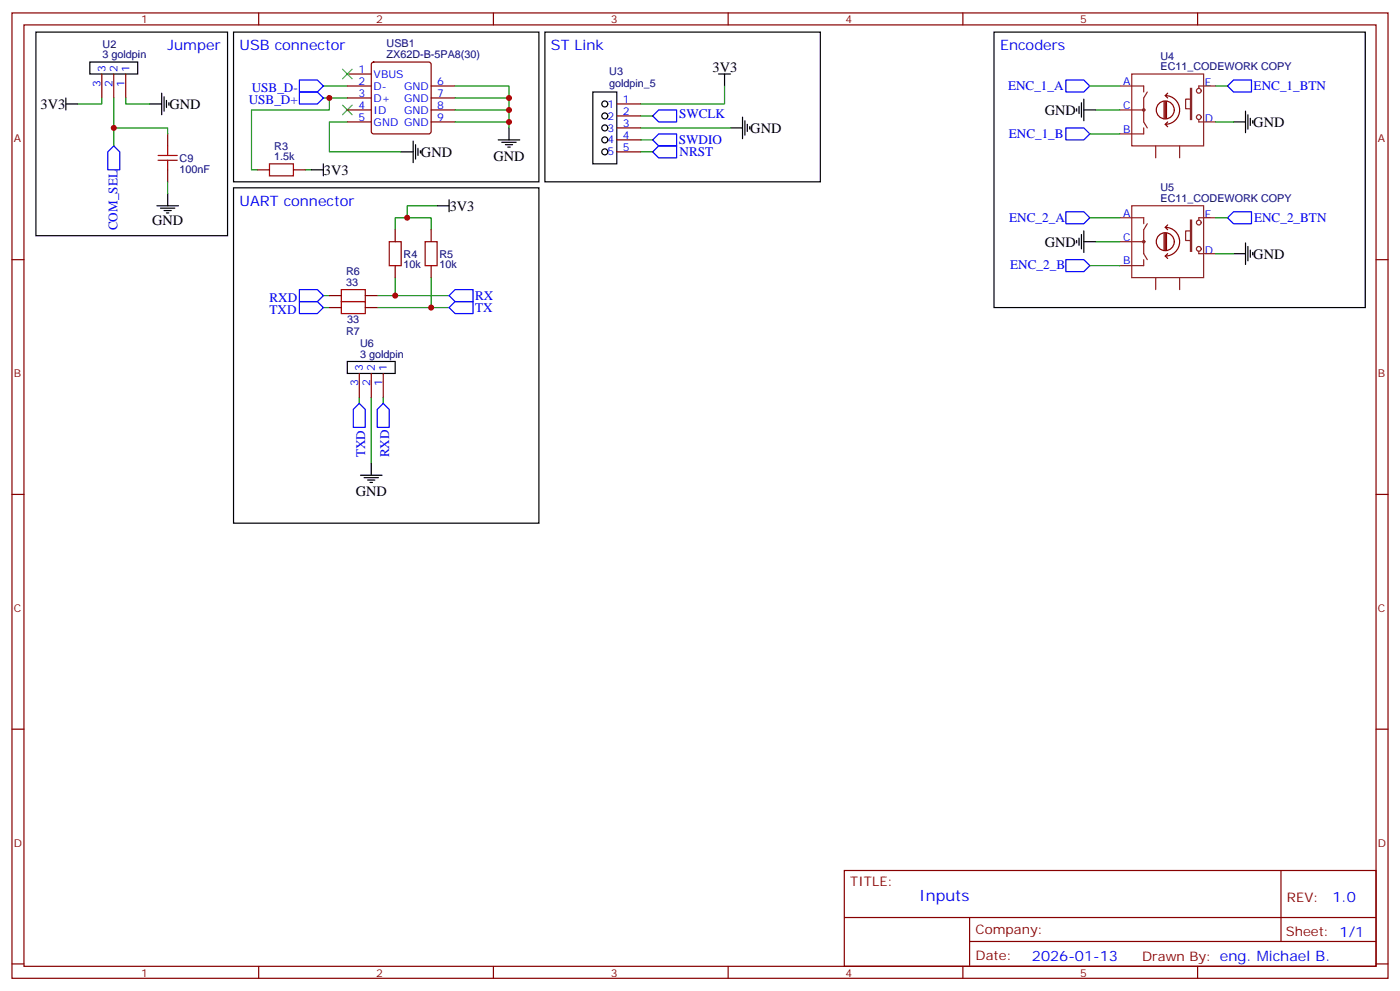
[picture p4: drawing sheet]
<svg xmlns="http://www.w3.org/2000/svg" width="412mm" height="292mm" viewBox="0 0 412 292" stroke-linecap="round" stroke-linejoin="round" font-family="sans-serif">
<g fill="none" stroke="#870000" stroke-width=".35">
<path d="M3.5 3.8h405.4v284.3h-405.4zM7.1 7.3h398.2v277.3h-398.2zM76.2 3.8v3.5M109.6 18.5l.5-.2h16.2l.5 .2 .2 .5v19.7l-.2 .5-.5 .2h-16.2l-.5-.2-.2-.5v-19.7zM145.3 3.8v3.5M214.5 3.8v3.5M283.6 3.8v3.5M352.8 3.8v3.5M30 21.8v7.1M33.5 21.8v7.1M37 21.8v7.1M49.4 39.4v3.6"/>
<path d="M102.3 35.9h7.1M102.3 32.4h7.1M102.3 28.9h7.1M102.3 21.8h7.1M102.3 25.3h7.1M127 35.9h7.1M127 32.4h7.1M127 28.9h7.1M127 25.3h7.1M181.7 30.6h7M181.7 34.1h7M181.7 37.7h7"/>
<path d="M49.4 50v3.6M75.8 50h3.6M86.4 50h3.6M181.7 41.2h7M181.7 44.7h7M3.5 76.5h3.6M116.4 67.7v3.5M116.4 78.2v3.6M127 67.7v3.5M127 78.2v3.6M405.3 76.5h3.6M97 87.1h3.5"/>
<path d="M97 90.6h3.5M107.6 87.1h3.5M107.6 90.6h3.5M105.8 110v7.1M109.4 110v7.1M112.9 110v7.1M3.5 145.6h3.6M405.3 145.6h3.6M3.5 214.8h3.6M405.3 214.8h3.6M248.7 256.4h156.6v28.2h-156.6zM377.3 256.4v20.9"/>
<path d="M248.7 270.2h156.5M285.6 277.3h119.6M285.6 270.2v14.2M3.5 283.9h3.6M76.2 284.6v3.5M145.3 284.6v3.5M214.5 284.6v3.5M283.6 284.6v3.5M352.8 284.6v3.5M405.3 283.9h3.6"/>
</g>
<g fill="none" stroke="#000" stroke-width=".35">
<path d="M10.6 9.5h56.4v59.9h-56.4zM26.5 18.3h14.1v3.5h-14.1zM68.8 9.5h89.9v44.1h-89.9zM160.5 9.5h81.2v44.1h-81.2zM292.8 9.5h109.4v81.1h-109.4zM19.4 30.6h3.5M19.4 28.9v3.5M44.1 30.6h3.5M47.6 27.4v6.4M48.3 28.5v4.2M49 29.6v2.1M49.7 30.3v.7"/>
<path d="M149.9 37.7v3.5M174.6 27.1h7.1v21.2h-7.1zM211.7 21.8h3.5M213.4 21.8v3.5M215.2 37.7h3.5M218.7 34.5v6.4M219.4 35.6v4.2M220.1 36.6v2.1M220.8 37.3v.7M317.1 32v.7M317.9 31.3v2.1M318.6 30.3v4.2"/>
<path d="M319.3 32.4h3.5M319.3 29.2v6.4M363.4 35.9h3.5M366.9 32.7v6.4M367.6 33.8v4.2M368.3 34.9v2.1M369 35.6v.7M49.4 57.1v3.5M68.8 55.3h89.9v98.8h-89.9zM91.7 50h3.5M95.2 48.3v3.5M118.2 44.7h3.5"/>
<path d="M121.7 41.6v6.3M122.4 42.6v4.2M123.1 43.7v2.1M123.8 44.4v.7M132.3 58.8v3.6M146.8 41.2h6.3M147.8 41.9h4.2M148.9 42.6h2.1M149.6 43.3h.7M46.2 60.6h6.4M47.3 61.3h4.2M48.3 62h2.1"/>
<path d="M49 62.7h.7M128.8 60.6h3.5M317.1 70.8v.7M317.9 70.1v2.1M318.6 69.1v4.2M319.3 68v6.4M319.3 71.2h3.5M363.4 74.7h3.5M366.9 71.5v6.4M367.6 72.6v4.2M368.3 73.7v2.1M369 74.4v.7"/>
<path d="M102.3 106.5h14.1v3.5h-14.1zM106.2 140h6.3M109.4 136.5v3.5M107.2 140.7h4.3M108.3 141.4h2.1M109 142.1h.7"/>
<circle cx="178.2" cy="30.6" r=".88"/>
<circle cx="178.2" cy="37.7" r=".88"/>
<circle cx="178.2" cy="34.1" r=".88"/>
<circle cx="178.2" cy="41.2" r=".88"/>
<circle cx="178.2" cy="44.7" r=".88"/>
</g>
<g fill="none" stroke="#008700" stroke-width=".35">
<path d="M30 28.9v1.7h-7.1M33.5 37.7h15.9v1.7M33.5 28.9v14.1M37 28.9v1.7h7.1M95.2 25.3h7.1M95.2 28.9h7.1M97 28.9v3.5h-22.9v17.6h1.7M102.3 35.9h-5.3v8.8h21.2M134.1 25.3h15.8v12.4M134.1 32.4h15.8M134.1 35.9h15.8M134.1 28.9h15.8"/>
<path d="M188.7 34.1h3.6M188.7 37.7h26.5M213.4 25.3v5.3h-24.7M321 25.3h8.8M321 39.4h8.8M322.8 32.4h7M358.1 25.3h3.5M358.1 35.9h5.3M49.4 53.6v3.5M90 50h1.7M188.7 41.2h3.6M188.7 44.7h3.6"/>
<path d="M116.4 67.7v-3.6h10.6v3.6M128.8 60.6h-8.9v3.5M321 64.1h8.8M321 78.2h8.8M322.8 71.2h7M358.1 64.1h3.5M358.1 74.7h5.3M95.2 90.6h1.8M95.2 87.1h1.8M111.1 90.6h21.2M111.1 87.1h21.2M116.4 81.8v5.3"/>
<path d="M127 81.8v8.8M105.8 117.1v1.7M109.4 117.1v19.4M112.9 117.1v1.7"/>
</g>
<g fill="none" stroke="#00f" stroke-width=".35">
<path d="M88.2 27.1h5.3l1.7 1.8-1.7 1.7h-5.3zM88.2 23.6h5.3l1.7 1.7-1.7 1.8h-5.3zM192.3 34.1l1.7-1.7h5.3v3.5h-5.3zM314 23.6h5.3l1.7 1.7-1.7 1.8h-5.3zM314 37.7h5.3l1.7 1.7-1.7 1.8h-5.3zM361.6 25.3l1.8-1.7h5.3v3.5h-5.3zM33.5 43l1.8 1.7v5.3h-3.6v-5.3zM192.3 41.2l1.7-1.8h5.3v3.6h-5.3zM192.3 44.7l1.7-1.7h5.3v3.5h-5.3zM314 76.5h5.3l1.7 1.7-1.7 1.8h-5.3zM314 62.4h5.3l1.7 1.7-1.7 1.8h-5.3zM361.6 64.1l1.8-1.7h5.3v3.5h-5.3z"/>
<path d="M88.2 85.3h5.3l1.7 1.8-1.7 1.7h-5.3zM88.2 88.8h5.3l1.7 1.8-1.7 1.8h-5.3zM132.3 87.1l1.8-1.8h5.2v3.5h-5.2zM132.3 90.6l1.8-1.8h5.2v3.6h-5.2zM105.8 118.8l1.8 1.8v5.3h-3.5v-5.3zM111.1 120.6l1.8-1.8 1.8 1.8v5.3h-3.6z"/>
</g>
<path d="M46.6 45.8h5.6M46.6 47.2h5.6M49.4 43v2.8M49.4 47.2v2.8M79.4 48.3h7v3.5h-7zM114.7 71.2h3.5v7h-3.5zM125.2 71.2h3.6v7h-3.6zM100.5 85.3h7.1v3.5h-7.1zM100.5 88.8h7.1v3.6h-7.1z" fill="none" stroke="#a10000" stroke-width=".35"/>
<g fill="none" stroke="#8c2424" stroke-width=".35">
<path d="M329.8 25.3h7.1v1.8M329.8 32.4h7.1M333.4 21.8h21.1v21.2h-21.1zM336.9 37.7v1.7h-7.1M338 27.1l-1.1 1.8v7l1.1 1.8M350.7 26h.3v9.2h-.3zM350.7 29.2h-1.5v2.8h1.5M353.1 35.2v.7h5M358.1 25.3h-5v.7M340.4 43v3.5M347.5 43v3.5M329.8 64.1h7.1v1.8"/>
<path d="M329.8 71.2h7.1M333.4 60.6h21.1v21.2h-21.1zM336.9 76.5v1.7h-7.1M338 65.9l-1.1 1.8v7l1.1 1.8M350.7 64.8h.3v9.2h-.3zM350.7 68h-1.5v2.8h1.5M353.1 74v.7h5M358.1 64.1h-5v.7M340.4 81.8v3.5M347.5 81.8v3.5"/>
<circle cx="336.9" cy="32.4" r=".35"/>
<circle cx="353.1" cy="34.5" r=".71"/>
<circle cx="353.1" cy="26.7" r=".71"/>
<circle cx="336.9" cy="71.2" r=".35"/>
<circle cx="353.1" cy="65.5" r=".71"/>
<circle cx="353.1" cy="73.3" r=".71"/>
</g>
<g fill="none" stroke="#850000" stroke-width=".35">
<path d="M342.9 29.9v5M343.3 28.2a4.2 4.2 0 0 1 4.2 4.2 4.2 4.2 0 0 1-4.2 4.2M343.3 29.9v5M343.3 36.6l.7 .7M343.3 28.2l.7 .7M343.6 29.9v5M344 35.9l-.7 .7M344 27.4l-.7 .8M345.9 32.4a2.65 2.65 0 0 0-3.8-2.4 2.65 2.65 0 0 0-.6 4.4 2.65 2.65 0 0 0 4.3-1.3l.1-.6M342.9 68.7v5M343.3 67a4.2 4.2 0 0 1 4.2 4.2 4.2 4.2 0 0 1-4.2 4.2M343.3 75.4l.7 .7"/>
<path d="M343.3 68.7v5M343.3 67l.7 .7M343.6 68.7v5M344 74.7l-.7 .7M344 66.3l-.7 .7M345.9 71.2a2.65 2.65 0 0 0-3.8-2.4 2.65 2.65 0 0 0-.6 4.4 2.65 2.65 0 0 0 4.3-1.3l.1-.6"/>
</g>
<path d="M100.9 31l2.8 2.8M100.9 20.4l2.8 2.8M103.7 31l-2.8 2.8M103.7 20.4l-2.8 2.8" fill="none" stroke="#3c3" stroke-width=".35"/>
<g fill="#c00">
<circle cx="33.5" cy="37.7" r=".88"/>
<circle cx="149.9" cy="28.9" r=".88"/>
<circle cx="149.9" cy="32.4" r=".88"/>
<circle cx="149.9" cy="35.9" r=".88"/>
<circle cx="97" cy="28.9" r=".88"/>
<circle cx="119.9" cy="64.1" r=".88"/>
<circle cx="116.4" cy="87.1" r=".88"/>
<circle cx="127" cy="90.6" r=".88"/>
</g>
<text font-size="4.6" fill="#00f" x="270.8" y="265.4">Inputs</text>
<g font-size="4.2" fill="#00f">
<text x="49.4" y="14.7">Jumper</text>
<text x="70.6" y="14.7">USB connector</text>
<text x="162.3" y="14.7">ST Link</text>
<text x="294.6" y="14.7">Encoders</text>
<text x="70.6" y="60.6">UART connector</text>
<text x="392.5" y="265.7">1.0</text>
<text x="304" y="283">2026-01-13</text>
</g>
<g font-size="4.2">
<text x="209.9" y="21.1">3V3</text>
<text x="11.9" y="32.1">3V3</text>
<text x="49.9" y="32.1">GND</text>
<text x="307.8" y="33.8">GND</text>
<text x="221" y="39.1">GND</text>
<text x="369.2" y="37.4">GND</text>
<text x="124" y="46.2">GND</text>
<text x="145.3" y="47.3">GND</text>
<text x="95.4" y="51.5">3V3</text>
<text x="132.5" y="62">3V3</text>
<text x="44.8" y="66.3">GND</text>
<text x="307.8" y="72.6">GND</text>
<text x="369.2" y="76.2">GND</text>
<text x="104.8" y="146.1">GND</text>
</g>
<g font-size="3.9" fill="#00f">
<text x="74.2" y="27.1">USB_D-</text>
<text x="296.9" y="26.6">ENC_1_A</text>
<text x="369.3" y="26.6">ENC_1_BTN</text>
<text x="73.3" y="30.6">USB_D+</text>
<text x="200" y="34.8">SWCLK</text>
<text x="297.2" y="40.7">ENC_1_B</text>
<text x="200" y="42.5">SWDIO</text>
<text x="200.2" y="46">NRST</text>
<text x="297.3" y="65.2">ENC_2_A</text>
<text x="369.4" y="65.5">ENC_2_BTN</text>
<text x="34.7" y="67.8" transform="rotate(-90 34.7 67.8)">COM_SEL</text>
<text x="297.6" y="79.4">ENC_2_B</text>
<text x="79.4" y="88.8">RXD</text>
<text x="139.9" y="88.4">RX</text>
<text x="79.4" y="92.4">TXD</text>
<text x="140" y="91.9">TX</text>
<text x="107.6" y="134.7" transform="rotate(-90 107.6 134.7)">TXD</text>
<text x="114.6" y="134.7" transform="rotate(-90 114.6 134.7)">RXD</text>
</g>
<g font-size="3.9" fill="#800">
<text x="250.5" y="261">TITLE:</text>
<text x="379.1" y="265.7">REV:</text>
<text x="287.4" y="275.2">Company:</text>
<text x="378.7" y="275.8">Sheet: 1/1</text>
<text x="287.4" y="282.9">Date:</text>
<text x="336.4" y="282.9">Drawn By: eng. Michael B.</text>
</g>
<g font-size="3.2" fill="#800">
<text x="41.6" y="6.8">1</text>
<text x="110.8" y="6.8">2</text>
<text x="179.9" y="6.8">3</text>
<text x="249.1" y="6.8">4</text>
<text x="318.2" y="6.8">5</text>
<text x="4.1" y="41.9">A</text>
<text x="405.9" y="41.9">A</text>
<text x="4.1" y="111.1">B</text>
<text x="405.9" y="111.1">B</text>
<text x="4.1" y="180.2">C</text>
<text x="405.9" y="180.2">C</text>
<text x="4.1" y="249.3">D</text>
<text x="405.9" y="249.3">D</text>
<text x="41.6" y="287.6">1</text>
<text x="110.8" y="287.6">2</text>
<text x="179.9" y="287.6">3</text>
<text x="249.1" y="287.6">4</text>
<text x="318.2" y="287.6">5</text>
</g>
<g font-size="3.2" fill="#000080">
<text x="30.2" y="17.2">3 goldpin</text>
<text x="30.2" y="14.1">U2</text>
<text x="113.9" y="17.1">ZX62D-B-5PA8(30)</text>
<text x="113.9" y="13.9">USB1</text>
<text x="341.9" y="17.6">U4</text>
<text x="179.5" y="22.1">U3</text>
<text x="341.9" y="20.7">EC11_CODEWORK COPY</text>
<text x="179.5" y="25.5">goldpin_5</text>
<text x="52.9" y="47.6">C9</text>
<text x="80.8" y="47.2">1.5k</text>
<text x="80.8" y="44.1">R3</text>
<text x="52.9" y="50.8">100nF</text>
<text x="341.9" y="59.5">EC11_CODEWORK COPY</text>
<text x="341.9" y="56.4">U5</text>
<text x="118.9" y="75.9">R4</text>
<text x="129.5" y="75.9">R5</text>
<text x="102" y="81">R6</text>
<text x="118.9" y="79">10k</text>
<text x="129.5" y="79">10k</text>
<text x="102" y="84.2">33</text>
<text x="102.2" y="95.2">33</text>
<text x="102" y="98.8">R7</text>
<text x="106.1" y="105.4">3 goldpin</text>
<text x="106.1" y="102.3">U6</text>
</g>
<g font-size="3.2" fill="#00f">
<text x="31" y="21.1" transform="rotate(-90 31 21.1)">3</text>
<text x="34.6" y="21.1" transform="rotate(-90 34.6 21.1)">2</text>
<text x="38.1" y="21.1" transform="rotate(-90 38.1 21.1)">1</text>
<text x="105.6" y="21.4">1</text>
<text x="110.1" y="22.9">VBUS</text>
<text x="29.6" y="25.6" transform="rotate(-90 29.6 25.6)">3</text>
<text x="33.2" y="25.6" transform="rotate(-90 33.2 25.6)">2</text>
<text x="36.7" y="25.6" transform="rotate(-90 36.7 25.6)">1</text>
<text x="105.6" y="25">2</text>
<text x="105.6" y="28.5">3</text>
<text x="110.1" y="26.4">D-</text>
<text x="110.1" y="29.9">D+</text>
<text x="119" y="29.9">GND</text>
<text x="119" y="26.4">GND</text>
<text x="128.8" y="28.5">7</text>
<text x="128.8" y="25">6</text>
<text x="330.9" y="25">A</text>
<text x="354.9" y="25.3">E</text>
<text x="105.6" y="32">4</text>
<text x="105.6" y="35.6">5</text>
<text x="110.1" y="33.4">ID</text>
<text x="119" y="33.4">GND</text>
<text x="128.8" y="35.6">9</text>
<text x="128.8" y="32">8</text>
<text x="179" y="31.7">1</text>
<text x="179" y="35.2">2</text>
<text x="183.4" y="30.3">1</text>
<text x="183.4" y="33.8">2</text>
<text x="330.8" y="32">C</text>
<text x="354.9" y="35.9">D</text>
<text x="110.1" y="37">GND GND</text>
<text x="179" y="38.7">3</text>
<text x="183.4" y="37.3">3</text>
<text x="183.4" y="40.9">4</text>
<text x="330.8" y="39.1">B</text>
<text x="179" y="42.3">4</text>
<text x="179" y="45.8">5</text>
<text x="183.4" y="44.4">5</text>
<text x="330.9" y="63.8">A</text>
<text x="354.9" y="64.1">E</text>
<text x="330.8" y="70.8">C</text>
<text x="330.8" y="77.9">B</text>
<text x="354.9" y="74.7">D</text>
<text x="105.5" y="113.8" transform="rotate(-90 105.5 113.8)">3</text>
<text x="106.9" y="109.3" transform="rotate(-90 106.9 109.3)">3</text>
<text x="109" y="113.8" transform="rotate(-90 109 113.8)">2</text>
<text x="110.4" y="109.3" transform="rotate(-90 110.4 109.3)">2</text>
<text x="112.5" y="113.8" transform="rotate(-90 112.5 113.8)">1</text>
<text x="113.9" y="109.3" transform="rotate(-90 113.9 109.3)">1</text>
</g>
</svg>
